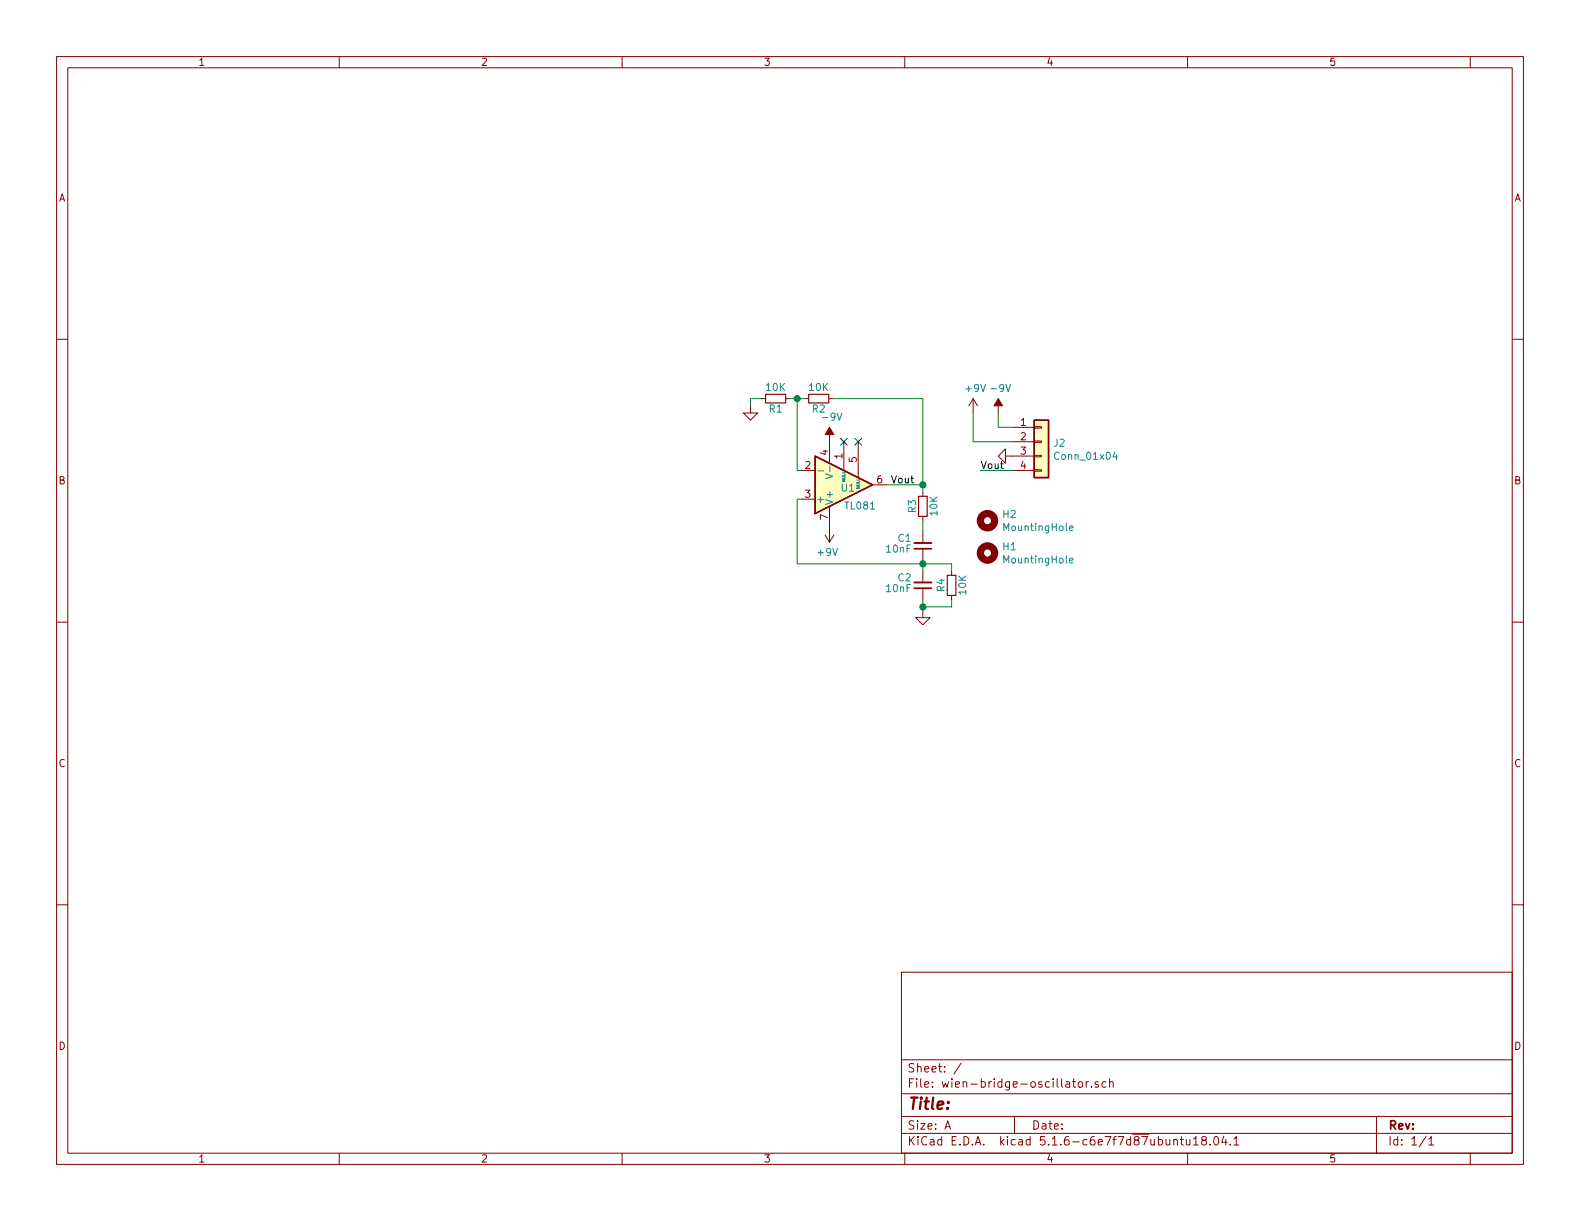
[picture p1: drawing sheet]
EESchema Schematic File Version 4
EELAYER 30 0
EELAYER END
$Descr A 11000 8500
encoding utf-8
Sheet 1 1
Title ""
Date ""
Rev ""
Comp ""
Comment1 ""
Comment2 ""
Comment3 ""
Comment4 ""
$EndDescr
$Comp
L Mechanical:MountingHole H1
U 1 1
P 6875 3850
F 0 "H1" H 6975 3896 50  0000 L CNN
F 1 "MountingHole" H 6975 3805 50  0000 L CNN
F 2 "MountingHole:MountingHole_2.7mm_M2.5" H 6875 3850 50  0001 C CNN
F 3 "~" H 6875 3850 50  0001 C CNN
	1    6875 3850
	1    0    0    -1  
$EndComp
$Comp
L Mechanical:MountingHole H2
U 1 1
P 6875 3625
F 0 "H2" H 6975 3671 50  0000 L CNN
F 1 "MountingHole" H 6975 3580 50  0000 L CNN
F 2 "MountingHole:MountingHole_2.7mm_M2.5" H 6875 3625 50  0001 C CNN
F 3 "~" H 6875 3625 50  0001 C CNN
	1    6875 3625
	1    0    0    -1  
$EndComp
Wire Wire Line
	6950 2875 6950 2975
$Comp
L power:GND #PWR07
U 1 1
P 7050 3175
F 0 "#PWR07" H 7050 2925 50  0001 C CNN
F 1 "GND" H 7055 3002 50  0001 C CNN
F 2 "" H 7050 3175 50  0001 C CNN
F 3 "" H 7050 3175 50  0001 C CNN
	1    7050 3175
	0    1    1    0   
$EndComp
Wire Wire Line
	7050 3275 6825 3275
Wire Wire Line
	6950 2975 7050 2975
$Comp
L Connector_Generic:Conn_01x04 J2
U 1 1
P 7250 3075
F 0 "J2" H 7330 3067 50  0000 L CNN
F 1 "Conn_01x04" H 7330 2976 50  0000 L CNN
F 2 "Connector_PinSocket_2.54mm:PinSocket_1x04_P2.54mm_Vertical" H 7250 3075 50  0001 C CNN
F 3 "~" H 7250 3075 50  0001 C CNN
	1    7250 3075
	1    0    0    -1  
$EndComp
Text Label 6825 3275 0    50   ~ 0
Vout
$Comp
L power:GND #PWR010
U 1 1
P 5225 2825
F 0 "#PWR010" H 5225 2575 50  0001 C CNN
F 1 "GND" H 5230 2652 50  0001 C CNN
F 2 "" H 5225 2825 50  0001 C CNN
F 3 "" H 5225 2825 50  0001 C CNN
	1    5225 2825
	1    0    0    -1  
$EndComp
Text Label 6200 3375 0    50   ~ 0
Vout
Wire Wire Line
	7050 3075 6775 3075
Wire Wire Line
	6775 3075 6775 2875
$Comp
L Amplifier_Operational:TL081 U1
U 1 1
P 5875 3375
F 0 "U1" H 5850 3400 50  0000 L CNN
F 1 "TL081" H 5875 3525 50  0000 L CNN
F 2 "Package_SO:SO-8_3.9x4.9mm_P1.27mm" H 5925 3425 50  0001 C CNN
F 3 "http://www.ti.com/lit/ds/symlink/tl081.pdf" H 6025 3525 50  0001 C CNN
	1    5875 3375
	1    0    0    1   
$EndComp
$Comp
L Device:R_Small R2
U 1 1
P 5700 2775
F 0 "R2" V 5625 2775 50  0000 C CNN
F 1 "10K" V 5775 2775 50  0000 C CNN
F 2 "Resistor_SMD:R_0603_1608Metric" H 5700 2775 50  0001 C CNN
F 3 "~" H 5700 2775 50  0001 C CNN
	1    5700 2775
	0    -1   -1   0   
$EndComp
$Comp
L Device:R_Small R1
U 1 1
P 5400 2775
F 0 "R1" V 5325 2775 50  0000 C CNN
F 1 "10K" V 5475 2775 50  0000 C CNN
F 2 "Resistor_SMD:R_0603_1608Metric" H 5400 2775 50  0001 C CNN
F 3 "~" H 5400 2775 50  0001 C CNN
	1    5400 2775
	0    -1   -1   0   
$EndComp
NoConn ~ 5875 3075
NoConn ~ 5975 3075
$Comp
L Device:C_Small C1
U 1 1
P 6425 3800
F 0 "C1" H 6500 3750 50  0000 L CNN
F 1 "10nF" H 6500 3825 50  0000 L CNN
F 2 "Capacitor_SMD:C_0603_1608Metric" H 6425 3800 50  0001 C CNN
F 3 "~" H 6425 3800 50  0001 C CNN
	1    6425 3800
	-1   0    0    1   
$EndComp
$Comp
L Device:R_Small R3
U 1 1
P 6425 3525
F 0 "R3" V 6350 3525 50  0000 C CNN
F 1 "10K" V 6500 3525 50  0000 C CNN
F 2 "Resistor_SMD:R_0603_1608Metric" H 6425 3525 50  0001 C CNN
F 3 "~" H 6425 3525 50  0001 C CNN
	1    6425 3525
	1    0    0    -1  
$EndComp
$Comp
L power:GND #PWR03
U 1 1
P 6425 4250
F 0 "#PWR03" H 6425 4000 50  0001 C CNN
F 1 "GND" H 6430 4077 50  0001 C CNN
F 2 "" H 6425 4250 50  0001 C CNN
F 3 "" H 6425 4250 50  0001 C CNN
	1    6425 4250
	1    0    0    -1  
$EndComp
$Comp
L Device:R_Small R4
U 1 1
P 6625 4075
F 0 "R4" V 6550 4075 50  0000 C CNN
F 1 "10K" V 6700 4075 50  0000 C CNN
F 2 "Resistor_SMD:R_0603_1608Metric" H 6625 4075 50  0001 C CNN
F 3 "~" H 6625 4075 50  0001 C CNN
	1    6625 4075
	1    0    0    -1  
$EndComp
$Comp
L Device:C_Small C2
U 1 1
P 6425 4075
F 0 "C2" H 6500 4025 50  0000 L CNN
F 1 "10nF" H 6500 4100 50  0000 L CNN
F 2 "Capacitor_SMD:C_0603_1608Metric" H 6425 4075 50  0001 C CNN
F 3 "~" H 6425 4075 50  0001 C CNN
	1    6425 4075
	-1   0    0    1   
$EndComp
$Comp
L power:+9V #PWR02
U 1 1
P 5775 3675
F 0 "#PWR02" H 5775 3525 50  0001 C CNN
F 1 "+9V" H 5790 3848 50  0000 C CNN
F 2 "" H 5775 3675 50  0001 C CNN
F 3 "" H 5775 3675 50  0001 C CNN
	1    5775 3675
	-1   0    0    1   
$EndComp
$Comp
L power:-9V #PWR01
U 1 1
P 5775 3075
F 0 "#PWR01" H 5775 2950 50  0001 C CNN
F 1 "-9V" H 5790 3248 50  0000 C CNN
F 2 "" H 5775 3075 50  0001 C CNN
F 3 "" H 5775 3075 50  0001 C CNN
	1    5775 3075
	1    0    0    -1  
$EndComp
Wire Wire Line
	5575 3475 5550 3475
Wire Wire Line
	5550 3475 5550 3925
Wire Wire Line
	5550 3925 6425 3925
Wire Wire Line
	6425 3925 6425 3900
Wire Wire Line
	6425 3925 6425 3975
Connection ~ 6425 3925
Wire Wire Line
	6425 3625 6425 3700
Wire Wire Line
	6425 3375 6425 3425
Wire Wire Line
	6175 3375 6425 3375
Wire Wire Line
	6625 3975 6625 3925
Wire Wire Line
	6425 3925 6625 3925
Wire Wire Line
	6425 4175 6425 4225
Wire Wire Line
	6425 4225 6625 4225
Wire Wire Line
	6625 4225 6625 4175
Connection ~ 6425 4225
Wire Wire Line
	6425 4225 6425 4250
Wire Wire Line
	5800 2775 6425 2775
Wire Wire Line
	6425 2775 6425 3375
Connection ~ 6425 3375
Wire Wire Line
	5600 2775 5550 2775
Wire Wire Line
	5550 2775 5550 3275
Connection ~ 5550 2775
Wire Wire Line
	5550 2775 5500 2775
Wire Wire Line
	5550 3275 5575 3275
Wire Wire Line
	5300 2775 5225 2775
Wire Wire Line
	5225 2775 5225 2825
$Comp
L power:-9V #PWR04
U 1 1
P 6950 2875
F 0 "#PWR04" H 6950 2750 50  0001 C CNN
F 1 "-9V" H 6965 3048 50  0000 C CNN
F 2 "" H 6950 2875 50  0001 C CNN
F 3 "" H 6950 2875 50  0001 C CNN
	1    6950 2875
	1    0    0    -1  
$EndComp
$Comp
L power:+9V #PWR05
U 1 1
P 6775 2875
F 0 "#PWR05" H 6775 2725 50  0001 C CNN
F 1 "+9V" H 6790 3048 50  0000 C CNN
F 2 "" H 6775 2875 50  0001 C CNN
F 3 "" H 6775 2875 50  0001 C CNN
	1    6775 2875
	1    0    0    -1  
$EndComp
$EndSCHEMATC
